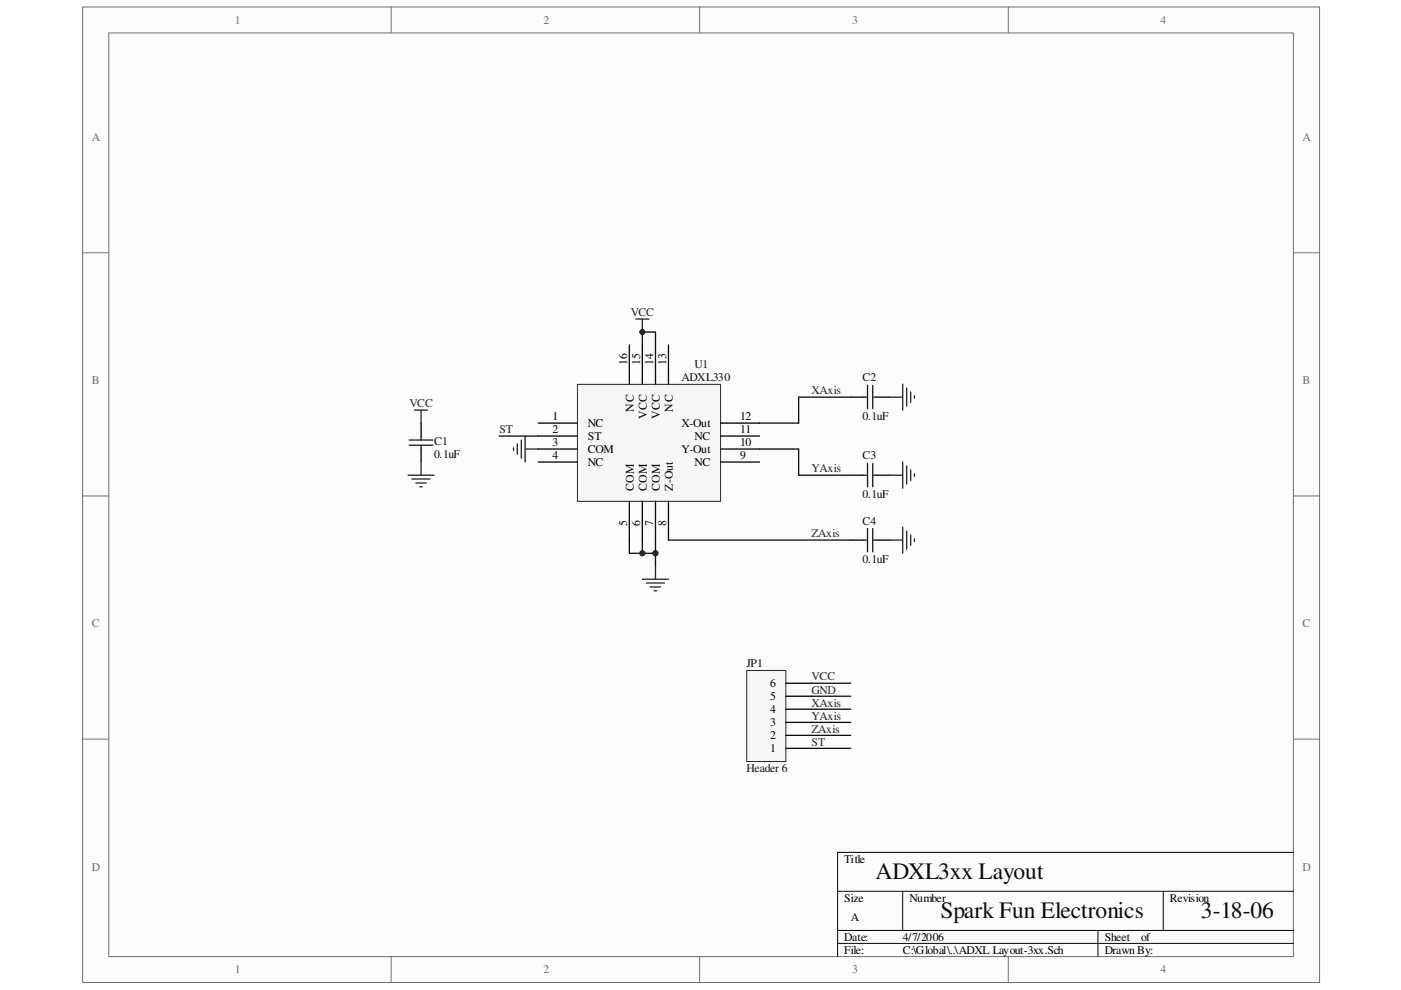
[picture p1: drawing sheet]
<svg xmlns="http://www.w3.org/2000/svg" width="297mm" height="210mm" viewBox="0 0 297 210" stroke-linecap="round" stroke-linejoin="round" font-family="sans-serif">
<path d="M17.6 1.5h262.2v206.8h-262.2z" fill="#fcfcfc"/>
<path d="M17.5 1.5h262.3v206.8h-262.3z" fill="none" stroke="#6e6e6e" stroke-width=".21"/>
<path d="M23.1 7h251.1v195.8h-251.1z" fill="#fcfcfc"/>
<g fill="none" stroke="#6e6e6e" stroke-width=".21">
<path d="M23.1 7h251.1v195.8h-251.1zM82.9 1.4v5.5M148.3 1.4v5.5M213.8 1.4v5.5M17.5 53.6h5.5M274.2 53.6h5.5M17.5 105.2h5.5M274.2 105.2h5.5M17.5 156.7h5.5M274.2 156.7h5.5M82.9 202.8v5.5M148.3 202.8v5.5"/>
<path d="M213.8 202.8v5.5"/>
</g>
<path d="M177.6 189h96.6M177.6 197.3h96.6M191.4 189v8.3M232.8 197.3v5.5M246.6 189v8.3M274.2 180.7h-96.6v22.1M177.6 200h96.6" fill="none" stroke="#000" stroke-width=".21"/>
<path d="M89.3 89.7v2.8M89.3 95.2v2.8M180.4 84.2h2.7M185.9 84.2h2.7M180.4 100.8h2.7M185.9 100.8h2.7" fill="none" stroke="#000" stroke-width=".28"/>
<path d="M86.8 94.4h5M86.8 93.3h5M89.3 92.5v.8M89.3 94.4v.8M183.1 84.2h.8M183.9 81.7v5M183.9 98.3v4.9M185 84.2h.9M185 81.7v5M185 98.3v4.9M183.1 100.8h.8M185 100.8h.9" fill="none" stroke="#1b1b1b" stroke-width=".28"/>
<path d="M136.2 73.2v-2.8h2.8v2.8M105.8 92.5h8.3M161 95.2h8.3v5.6h11.1M180.4 84.2h-11.1v5.5h-8.3M133.4 114.5v2.8h5.6M136.2 114.5v2.8M139 114.5v5.6M172.1 144.9h8.3M172.1 147.6h8.3M172.1 150.4h8.3M172.1 153.2h8.3M172.1 158.7h8.3" fill="none" stroke="#0e0e0e" stroke-width=".28"/>
<g fill="none" stroke="#252525" stroke-width=".28">
<path d="M134.8 67.6h2.8M136.2 67.6v2.8M87.9 87h2.7M89.3 87v2.7M89.3 98v2.8M108.9 95v.5M109.7 94.1v2.2M110.5 93.3v3.9M111.3 92.5v5.5M111.3 95.2h2.8M188.6 84.2h2.8M191.4 81.4v5.6"/>
<path d="M191.4 98v5.5M192.2 82.3v3.8M192.2 98.8v3.9M193.1 83.1v2.2M193.1 99.7v2.2M193.9 83.9v.6M86.5 100.8h5.5M87.3 101.6h3.9M88.2 102.4h2.2M89 103.2h.5M188.6 100.8h2.8M193.9 100.5v.5"/>
<path d="M136.2 122.8h5.5M137 123.6h3.9M137.8 124.5h2.3M138.7 125.3h.5M139 120.1v2.7"/>
</g>
<circle cx="136.2" cy="70.4" r=".55" fill="#252525"/>
<circle cx="136.2" cy="70.4" r=".55" fill="none" stroke="#252525" stroke-width=".21"/>
<circle cx="139" cy="117.3" r=".57" fill="#252525"/>
<circle cx="139" cy="117.3" r=".57" fill="none" stroke="#252525" stroke-width=".21"/>
<circle cx="136.2" cy="117.3" r=".55" fill="#252525"/>
<circle cx="136.2" cy="117.3" r=".55" fill="none" stroke="#252525" stroke-width=".21"/>
<path d="M122.5 81.5h30.3v24.8h-30.3z" fill="#f6f6f6"/>
<path d="M122.4 81.5h30.4v24.8h-30.4z" fill="none" stroke="#252525" stroke-width=".21"/>
<g fill="none" stroke="#000" stroke-width=".28">
<path d="M133.4 73.2v8.2M136.2 73.2v8.2M139 73.2v8.2M141.7 73.2v8.2M114.1 98h8.3M114.1 95.2h8.3M114.1 89.7h8.3M114.1 92.5h8.3M152.8 98h8.2M152.8 95.2h8.2M152.8 89.7h8.2M152.8 92.5h8.2"/>
<path d="M133.4 106.3v8.2M136.2 106.3v8.2M139 106.3v8.2M141.7 106.3v8.2M180.4 114.5h2.7M185.9 114.5h2.7"/>
</g>
<path d="M183.1 114.5h.8M183.9 112.1v4.9M185 114.5h.9M185 112.1v4.9" fill="none" stroke="#1b1b1b" stroke-width=".28"/>
<path d="M141.7 114.5h38.7" fill="none" stroke="#0e0e0e" stroke-width=".28"/>
<path d="M188.6 114.5h2.8M191.4 111.8v5.5M192.2 112.6v3.9M193.1 113.4v2.2M193.9 114.3v.5" fill="none" stroke="#252525" stroke-width=".28"/>
<path d="M158.4 142.2h8.2v19.3h-8.2z" fill="#f6f6f6"/>
<path d="M158.3 142.2h8.3v19.3h-8.3z" fill="none" stroke="#252525" stroke-width=".21"/>
<path d="M166.6 158.7h5.5M166.6 155.9h5.5M166.6 153.2h5.5M166.6 150.4h5.5M166.6 147.6h5.5M166.6 144.9h5.5" fill="none" stroke="#000" stroke-width=".28"/>
<path d="M172.1 155.9h8.3" fill="none" stroke="#0e0e0e" stroke-width=".28"/>
<g font-size="5" fill="#0e0e0e">
<text x="185.6" y="186.4">ADXL3xx Layout</text>
<text x="199.4" y="194.7">Spark Fun Electronics</text>
<text x="254.6" y="194.7">3-18-06</text>
</g>
<g font-size="2.5" fill="#706f64">
<text x="49.8" y="5">1</text>
<text x="115.2" y="5">2</text>
<text x="180.7" y="5">3</text>
<text x="246.1" y="5">4</text>
<text x="19.5" y="29.8">A</text>
<text x="276.2" y="29.8">A</text>
<text x="19.5" y="81.4">B</text>
<text x="276.2" y="81.4">B</text>
<text x="19.5" y="133">C</text>
<text x="276.2" y="133">C</text>
<text x="19.5" y="184.6">D</text>
<text x="276.2" y="184.6">D</text>
<text x="49.8" y="206.3">1</text>
<text x="115.2" y="206.3">2</text>
<text x="180.7" y="206.3">3</text>
<text x="246.1" y="206.3">4</text>
</g>
<g font-size="2.5" fill="#252525">
<text x="133.7" y="67.1">VCC</text>
<text x="172.1" y="83.6">XAxis</text>
<text x="86.8" y="86.4">VCC</text>
<text x="105.9" y="91.9">ST</text>
<text x="172.1" y="100.2">YAxis</text>
<text x="172.1" y="114">ZAxis</text>
<text x="172.1" y="147.1">GND</text>
<text x="172.1" y="144.3">VCC</text>
<text x="172.1" y="149.8">XAxis</text>
<text x="172.1" y="152.6">YAxis</text>
<text x="172.1" y="155.3">ZAxis</text>
<text x="172.1" y="158.1">ST</text>
</g>
<g font-size="2.5">
<text x="133" y="77.3" transform="rotate(-90 133 77.3)">16</text>
<text x="135.8" y="77.3" transform="rotate(-90 135.8 77.3)">15</text>
<text x="138.5" y="77.3" transform="rotate(-90 138.5 77.3)">14</text>
<text x="141.3" y="77.3" transform="rotate(-90 141.3 77.3)">13</text>
<text x="117.2" y="89.1">1</text>
<text x="134.4" y="87.2" transform="rotate(-90 134.4 87.2)">NC</text>
<text x="137.1" y="88.9" transform="rotate(-90 137.1 88.9)">VCC</text>
<text x="139.9" y="88.9" transform="rotate(-90 139.9 88.9)">VCC</text>
<text x="142.7" y="87.2" transform="rotate(-90 142.7 87.2)">NC</text>
<text x="156.9" y="89.1">12</text>
<text x="117.2" y="91.9">2</text>
<text x="117.2" y="94.7">3</text>
<text x="124.6" y="90.5">NC</text>
<text x="124.6" y="93.3">ST</text>
<text x="144.5" y="90.5">X-Out</text>
<text x="147.3" y="93.3">NC</text>
<text x="156.9" y="94.7">10</text>
<text x="156.9" y="91.9">11</text>
<text x="117.2" y="97.4">4</text>
<text x="124.6" y="98.8">NC</text>
<text x="124.6" y="96">COM</text>
<text x="144.5" y="96">Y-Out</text>
<text x="147.3" y="98.8">NC</text>
<text x="156.9" y="97.4">9</text>
<text x="134.4" y="104.1" transform="rotate(-90 134.4 104.1)">COM</text>
<text x="137.1" y="104.1" transform="rotate(-90 137.1 104.1)">COM</text>
<text x="139.9" y="104.1" transform="rotate(-90 139.9 104.1)">COM</text>
<text x="142.7" y="104.1" transform="rotate(-90 142.7 104.1)">Z-Out</text>
<text x="133" y="111.5" transform="rotate(-90 133 111.5)">5</text>
<text x="135.8" y="111.5" transform="rotate(-90 135.8 111.5)">6</text>
<text x="138.5" y="111.5" transform="rotate(-90 138.5 111.5)">7</text>
<text x="141.3" y="111.5" transform="rotate(-90 141.3 111.5)">8</text>
<text x="163.3" y="148.4">5</text>
<text x="163.3" y="145.7">6</text>
<text x="163.3" y="153.9">3</text>
<text x="163.3" y="151.2">4</text>
<text x="163.3" y="159.5">1</text>
<text x="163.3" y="156.7">2</text>
<text x="179" y="182.9">Title</text>
<text x="179" y="191.2">Size</text>
<text x="192.8" y="191.2">Number</text>
<text x="248" y="191.2">Revision</text>
<text x="180.4" y="195.3">A</text>
<text x="179" y="199.4">Date:</text>
<text x="179" y="202.2">File:</text>
<text x="191.4" y="199.4">4/7/2006</text>
<text x="191.4" y="202.2">C:\Global\..\ADXL Layout-3xx.Sch</text>
<text x="234.2" y="199.4">Sheet</text>
<text x="234.2" y="202.2">Drawn By:</text>
<text x="241.9" y="199.4">of</text>
</g>
<g font-size="2.5" fill="#0e0e0e">
<text x="144.5" y="80.9">ADXL330</text>
<text x="147.3" y="78.1">U1</text>
<text x="182.9" y="80.9">C2</text>
<text x="182.9" y="89.1">0.1uF</text>
<text x="92.1" y="94.4">C1</text>
<text x="92.1" y="97.1">0.1uF</text>
<text x="182.9" y="97.4">C3</text>
<text x="182.9" y="105.7">0.1uF</text>
<text x="182.9" y="111.2">C4</text>
<text x="182.9" y="119.5">0.1uF</text>
<text x="158.3" y="141.5">JP1</text>
<text x="158.3" y="163.6">Header 6</text>
</g>
</svg>
